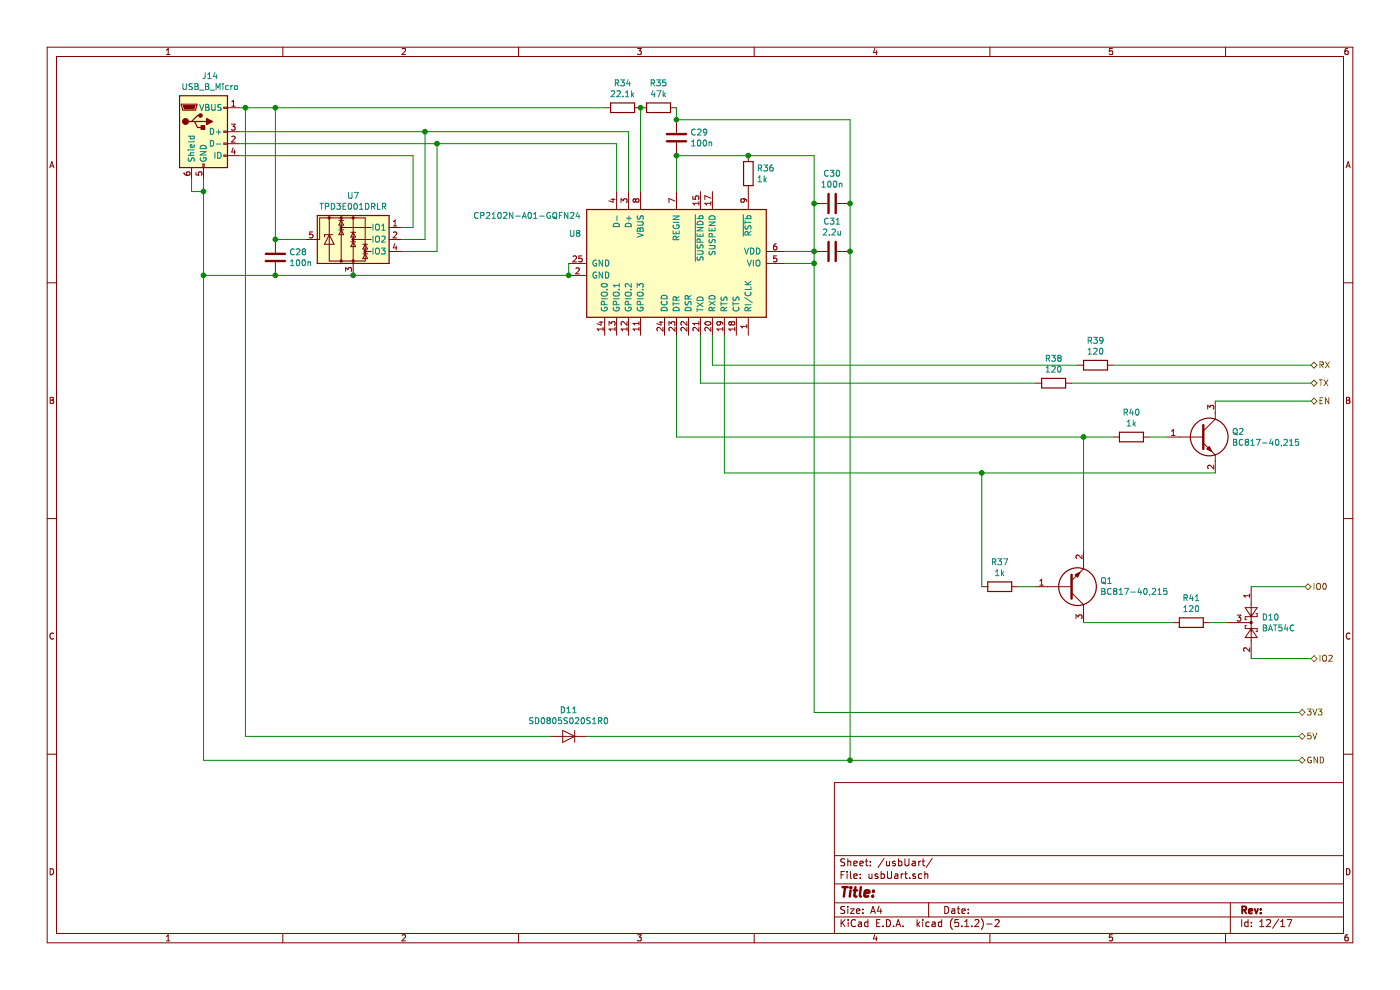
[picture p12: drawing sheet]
EESchema Schematic File Version 4
LIBS:mainPCB-cache
EELAYER 29 0
EELAYER END
$Descr A4 11693 8268
encoding utf-8
Sheet 12 17
Title ""
Date ""
Rev ""
Comp ""
Comment1 ""
Comment2 ""
Comment3 ""
Comment4 ""
$EndDescr
$Comp
L Connector:USB_B_Micro J14
U 1 1
P 1700 1100
F 0 "J14" H 1755 1567 50  0000 C CNN
F 1 "USB_B_Micro" H 1755 1476 50  0000 C CNN
F 2 "Connector_own:USB_Micro-B_Molex-105017-0001" H 1850 1050 50  0001 C CNN
F 3 "~" H 1850 1050 50  0001 C CNN
	1    1700 1100
	1    0    0    -1  
$EndComp
Wire Wire Line
	2000 900  2050 900 
Wire Wire Line
	2950 2300 2300 2300
Wire Wire Line
	1700 2300 1700 1600
Wire Wire Line
	1600 1500 1600 1600
Wire Wire Line
	1600 1600 1700 1600
Connection ~ 1700 1600
Wire Wire Line
	1700 1600 1700 1500
$Comp
L Device:C C28
U 1 1
P 2300 2150
F 0 "C28" H 2415 2196 50  0000 L CNN
F 1 "100n" H 2415 2105 50  0000 L CNN
F 2 "Capacitor_SMD:C_0805_2012Metric" H 2338 2000 50  0001 C CNN
F 3 "~" H 2300 2150 50  0001 C CNN
	1    2300 2150
	1    0    0    -1  
$EndComp
Connection ~ 2300 2300
Wire Wire Line
	2300 2300 1700 2300
$Comp
L Power_Protection:TPD3E001DRLR U7
U 1 1
P 2950 2000
F 0 "U7" H 2950 2367 50  0000 C CNN
F 1 "TPD3E001DRLR" H 2950 2276 50  0000 C CNN
F 2 "Package_TO_SOT_SMD:SOT-553" H 2250 1700 50  0001 C CNN
F 3 "http://www.ti.com/lit/ds/symlink/tpd3e001.pdf" H 2750 2250 50  0001 C CNN
	1    2950 2000
	1    0    0    -1  
$EndComp
Wire Wire Line
	2550 2000 2300 2000
Wire Wire Line
	2300 2000 2300 900 
Connection ~ 2300 2000
$Comp
L Interface_USB:CP2102N-A01-GQFN24 U8
U 1 1
P 5650 2200
F 0 "U8" V 5400 1300 50  0000 L CNN
F 1 "CP2102N-A01-GQFN24" V 5250 500 50  0000 L CNN
F 2 "Package_DFN_QFN:QFN-24-1EP_4x4mm_P0.5mm_EP2.6x2.6mm" H 6100 1400 50  0001 L CNN
F 3 "http://www.silabs.com/support%20documents/technicaldocs/cp2102n-datasheet.pdf" H 5700 1150 50  0001 C CNN
	1    5650 2200
	0    1    1    0   
$EndComp
Wire Wire Line
	2950 2300 4750 2300
Connection ~ 2950 2300
Connection ~ 4750 2300
Wire Wire Line
	4750 2200 4750 2300
Wire Wire Line
	2000 1100 3550 1100
Wire Wire Line
	5250 1100 5250 1600
Wire Wire Line
	5150 1200 5150 1600
Connection ~ 3550 1100
Wire Wire Line
	3550 1100 5250 1100
Text HLabel 10850 5950 2    50   BiDi ~ 0
3V3
Text HLabel 10850 6150 2    50   BiDi ~ 0
5V
Text HLabel 10850 6350 2    50   BiDi ~ 0
GND
Connection ~ 1700 2300
Wire Wire Line
	5650 1600 5650 1300
Wire Wire Line
	5650 1300 6250 1300
Wire Wire Line
	6800 1300 6800 1700
Wire Wire Line
	6800 2100 6550 2100
Wire Wire Line
	6800 2100 6800 2200
Wire Wire Line
	6800 2200 6550 2200
Connection ~ 6800 2100
$Comp
L Device:R R36
U 1 1
P 6250 1450
F 0 "R36" H 6320 1496 50  0000 L CNN
F 1 "1k" H 6320 1405 50  0000 L CNN
F 2 "Resistor_SMD:R_0805_2012Metric" V 6180 1450 50  0001 C CNN
F 3 "~" H 6250 1450 50  0001 C CNN
	1    6250 1450
	1    0    0    -1  
$EndComp
Connection ~ 6250 1300
Wire Wire Line
	6250 1300 6800 1300
$Comp
L Device:C C31
U 1 1
P 6950 2100
F 0 "C31" V 6698 2100 50  0000 C CNN
F 1 "2.2u" V 6789 2100 50  0000 C CNN
F 2 "Capacitor_SMD:C_0805_2012Metric" H 6988 1950 50  0001 C CNN
F 3 "~" H 6950 2100 50  0001 C CNN
	1    6950 2100
	0    1    1    0   
$EndComp
$Comp
L Device:C C30
U 1 1
P 6950 1700
F 0 "C30" V 6698 1700 50  0000 C CNN
F 1 "100n" V 6789 1700 50  0000 C CNN
F 2 "Capacitor_SMD:C_0805_2012Metric" H 6988 1550 50  0001 C CNN
F 3 "~" H 6950 1700 50  0001 C CNN
	1    6950 1700
	0    1    1    0   
$EndComp
Connection ~ 6800 1700
Wire Wire Line
	6800 1700 6800 2100
$Comp
L Device:C C29
U 1 1
P 5650 1150
F 0 "C29" H 5765 1196 50  0000 L CNN
F 1 "100n" H 5765 1105 50  0000 L CNN
F 2 "Capacitor_SMD:C_0805_2012Metric" H 5688 1000 50  0001 C CNN
F 3 "~" H 5650 1150 50  0001 C CNN
	1    5650 1150
	1    0    0    -1  
$EndComp
Connection ~ 5650 1300
Wire Wire Line
	1700 2300 1700 6350
Wire Wire Line
	1700 6350 7100 6350
Wire Wire Line
	5650 1000 7100 1000
Wire Wire Line
	7100 1000 7100 1700
Connection ~ 7100 6350
Wire Wire Line
	7100 6350 10850 6350
Connection ~ 7100 1700
Wire Wire Line
	7100 1700 7100 2100
Connection ~ 7100 2100
Wire Wire Line
	7100 2100 7100 6350
Wire Wire Line
	6800 2200 6800 5950
Wire Wire Line
	6800 5950 10850 5950
Connection ~ 6800 2200
Wire Wire Line
	2050 900  2050 6150
Wire Wire Line
	2050 6150 4600 6150
Connection ~ 2050 900 
Wire Wire Line
	2050 900  2300 900 
$Comp
L Device:R R35
U 1 1
P 5500 900
F 0 "R35" V 5293 900 50  0000 C CNN
F 1 "47k" V 5384 900 50  0000 C CNN
F 2 "Resistor_SMD:R_0805_2012Metric" V 5430 900 50  0001 C CNN
F 3 "~" H 5500 900 50  0001 C CNN
	1    5500 900 
	0    1    1    0   
$EndComp
$Comp
L Device:R R34
U 1 1
P 5200 900
F 0 "R34" V 4993 900 50  0000 C CNN
F 1 "22.1k" V 5084 900 50  0000 C CNN
F 2 "Resistor_SMD:R_0805_2012Metric" V 5130 900 50  0001 C CNN
F 3 "~" H 5200 900 50  0001 C CNN
	1    5200 900 
	0    1    1    0   
$EndComp
Wire Wire Line
	5650 1000 5650 900 
Connection ~ 5650 1000
Wire Wire Line
	5350 900  5350 1600
Connection ~ 5350 900 
Wire Wire Line
	5050 900  2300 900 
Connection ~ 2300 900 
Text HLabel 10950 3200 2    50   BiDi ~ 0
TX
Text HLabel 10950 3050 2    50   BiDi ~ 0
RX
Text HLabel 10950 3350 2    50   BiDi ~ 0
EN
Text HLabel 10900 4900 2    50   BiDi ~ 0
IO0
Text HLabel 10950 5500 2    50   BiDi ~ 0
IO2
Wire Wire Line
	5950 2800 5950 3050
Wire Wire Line
	5950 3050 9000 3050
$Comp
L Device:R R39
U 1 1
P 9150 3050
F 0 "R39" V 8943 3050 50  0000 C CNN
F 1 "120" V 9034 3050 50  0000 C CNN
F 2 "Resistor_SMD:R_0805_2012Metric" V 9080 3050 50  0001 C CNN
F 3 "~" H 9150 3050 50  0001 C CNN
	1    9150 3050
	0    1    1    0   
$EndComp
$Comp
L Device:R R38
U 1 1
P 8800 3200
F 0 "R38" V 8593 3200 50  0000 C CNN
F 1 "120" V 8684 3200 50  0000 C CNN
F 2 "Resistor_SMD:R_0805_2012Metric" V 8730 3200 50  0001 C CNN
F 3 "~" H 8800 3200 50  0001 C CNN
	1    8800 3200
	0    1    1    0   
$EndComp
Wire Wire Line
	8650 3200 5850 3200
Wire Wire Line
	5850 3200 5850 2800
Wire Wire Line
	10950 3050 9300 3050
Wire Wire Line
	8950 3200 10950 3200
$Comp
L Diode:BAT54C D10
U 1 1
P 10450 5200
F 0 "D10" V 10404 5287 50  0000 L CNN
F 1 "BAT54C" V 10495 5287 50  0000 L CNN
F 2 "Package_TO_SOT_SMD:SOT-23" H 10525 5325 50  0001 L CNN
F 3 "http://www.diodes.com/_files/datasheets/ds11005.pdf" H 10370 5200 50  0001 C CNN
	1    10450 5200
	0    1    1    0   
$EndComp
Wire Wire Line
	10900 4900 10450 4900
Wire Wire Line
	10950 5500 10450 5500
$Comp
L Device:R R41
U 1 1
P 9950 5200
F 0 "R41" V 9743 5200 50  0000 C CNN
F 1 "120" V 9834 5200 50  0000 C CNN
F 2 "Resistor_SMD:R_0805_2012Metric" V 9880 5200 50  0001 C CNN
F 3 "~" H 9950 5200 50  0001 C CNN
	1    9950 5200
	0    1    1    0   
$EndComp
Wire Wire Line
	10100 5200 10250 5200
$Comp
L mainPCB-rescue:BC817-40,215-Transistor_BJT_own Q2
U 1 1
P 9750 3650
F 0 "Q2" H 10288 3696 50  0000 L CNN
F 1 "BC817-40,215" H 10288 3605 50  0000 L CNN
F 2 "ICs_own:SOT95P230X110-3N" H 10300 3500 50  0001 L CNN
F 3 "https://componentsearchengine.com/Datasheets/1/BC817-40,215.pdf" H 10300 3400 50  0001 L CNN
F 4 "BC817; BC817W; BC337 - 45 V, 500 mA NPN general-purpose transistors" H 10300 3300 50  0001 L CNN "Description"
F 5 "1.1" H 10300 3200 50  0001 L CNN "Height"
F 6 "771-BC817-40-T/R" H 10300 3100 50  0001 L CNN "Mouser Part Number"
F 7 "https://www.mouser.com/Search/Refine.aspx?Keyword=771-BC817-40-T%2FR" H 10300 3000 50  0001 L CNN "Mouser Price/Stock"
F 8 "Nexperia" H 10300 2900 50  0001 L CNN "Manufacturer_Name"
F 9 "BC817-40,215" H 10300 2800 50  0001 L CNN "Manufacturer_Part_Number"
	1    9750 3650
	1    0    0    -1  
$EndComp
$Comp
L mainPCB-rescue:BC817-40,215-Transistor_BJT_own Q1
U 1 1
P 8650 4900
F 0 "Q1" H 9188 4854 50  0000 L CNN
F 1 "BC817-40,215" H 9188 4945 50  0000 L CNN
F 2 "ICs_own:SOT95P230X110-3N" H 9200 4750 50  0001 L CNN
F 3 "https://componentsearchengine.com/Datasheets/1/BC817-40,215.pdf" H 9200 4650 50  0001 L CNN
F 4 "BC817; BC817W; BC337 - 45 V, 500 mA NPN general-purpose transistors" H 9200 4550 50  0001 L CNN "Description"
F 5 "1.1" H 9200 4450 50  0001 L CNN "Height"
F 6 "771-BC817-40-T/R" H 9200 4350 50  0001 L CNN "Mouser Part Number"
F 7 "https://www.mouser.com/Search/Refine.aspx?Keyword=771-BC817-40-T%2FR" H 9200 4250 50  0001 L CNN "Mouser Price/Stock"
F 8 "Nexperia" H 9200 4150 50  0001 L CNN "Manufacturer_Name"
F 9 "BC817-40,215" H 9200 4050 50  0001 L CNN "Manufacturer_Part_Number"
	1    8650 4900
	1    0    0    1   
$EndComp
Wire Wire Line
	9800 5200 9050 5200
$Comp
L Device:R R37
U 1 1
P 8350 4900
F 0 "R37" V 8143 4900 50  0000 C CNN
F 1 "1k" V 8234 4900 50  0000 C CNN
F 2 "Resistor_SMD:R_0805_2012Metric" V 8280 4900 50  0001 C CNN
F 3 "~" H 8350 4900 50  0001 C CNN
	1    8350 4900
	0    1    1    0   
$EndComp
Wire Wire Line
	8500 4900 8650 4900
$Comp
L Device:R R40
U 1 1
P 9450 3650
F 0 "R40" V 9243 3650 50  0000 C CNN
F 1 "1k" V 9334 3650 50  0000 C CNN
F 2 "Resistor_SMD:R_0805_2012Metric" V 9380 3650 50  0001 C CNN
F 3 "~" H 9450 3650 50  0001 C CNN
	1    9450 3650
	0    1    1    0   
$EndComp
Wire Wire Line
	9600 3650 9750 3650
Wire Wire Line
	5650 3650 5650 2800
Wire Wire Line
	5650 3650 9050 3650
Wire Wire Line
	8200 3950 10150 3950
Connection ~ 8200 3950
Wire Wire Line
	8200 3950 8200 4900
Wire Wire Line
	9050 4600 9050 3650
Connection ~ 9050 3650
Wire Wire Line
	9050 3650 9300 3650
Wire Wire Line
	8200 3950 6050 3950
Wire Wire Line
	6050 2800 6050 3950
Wire Wire Line
	10150 3350 10950 3350
Wire Wire Line
	2000 1300 3450 1300
Wire Wire Line
	3350 2000 3550 2000
Wire Wire Line
	3550 2000 3550 1100
Wire Wire Line
	2000 1200 3650 1200
Wire Wire Line
	3350 1900 3450 1900
Wire Wire Line
	3450 1900 3450 1300
Wire Wire Line
	3650 1200 3650 2100
Wire Wire Line
	3650 2100 3350 2100
Connection ~ 3650 1200
Wire Wire Line
	3650 1200 5150 1200
$Comp
L Device:D D11
U 1 1
P 4750 6150
F 0 "D11" H 4750 5934 50  0000 C CNN
F 1 "SD0805S020S1R0" H 4750 6025 50  0000 C CNN
F 2 "Diode_SMD:D_0805_2012Metric" H 4750 6150 50  0001 C CNN
F 3 "~" H 4750 6150 50  0001 C CNN
	1    4750 6150
	-1   0    0    1   
$EndComp
Wire Wire Line
	4900 6150 10850 6150
$EndSCHEMATC
